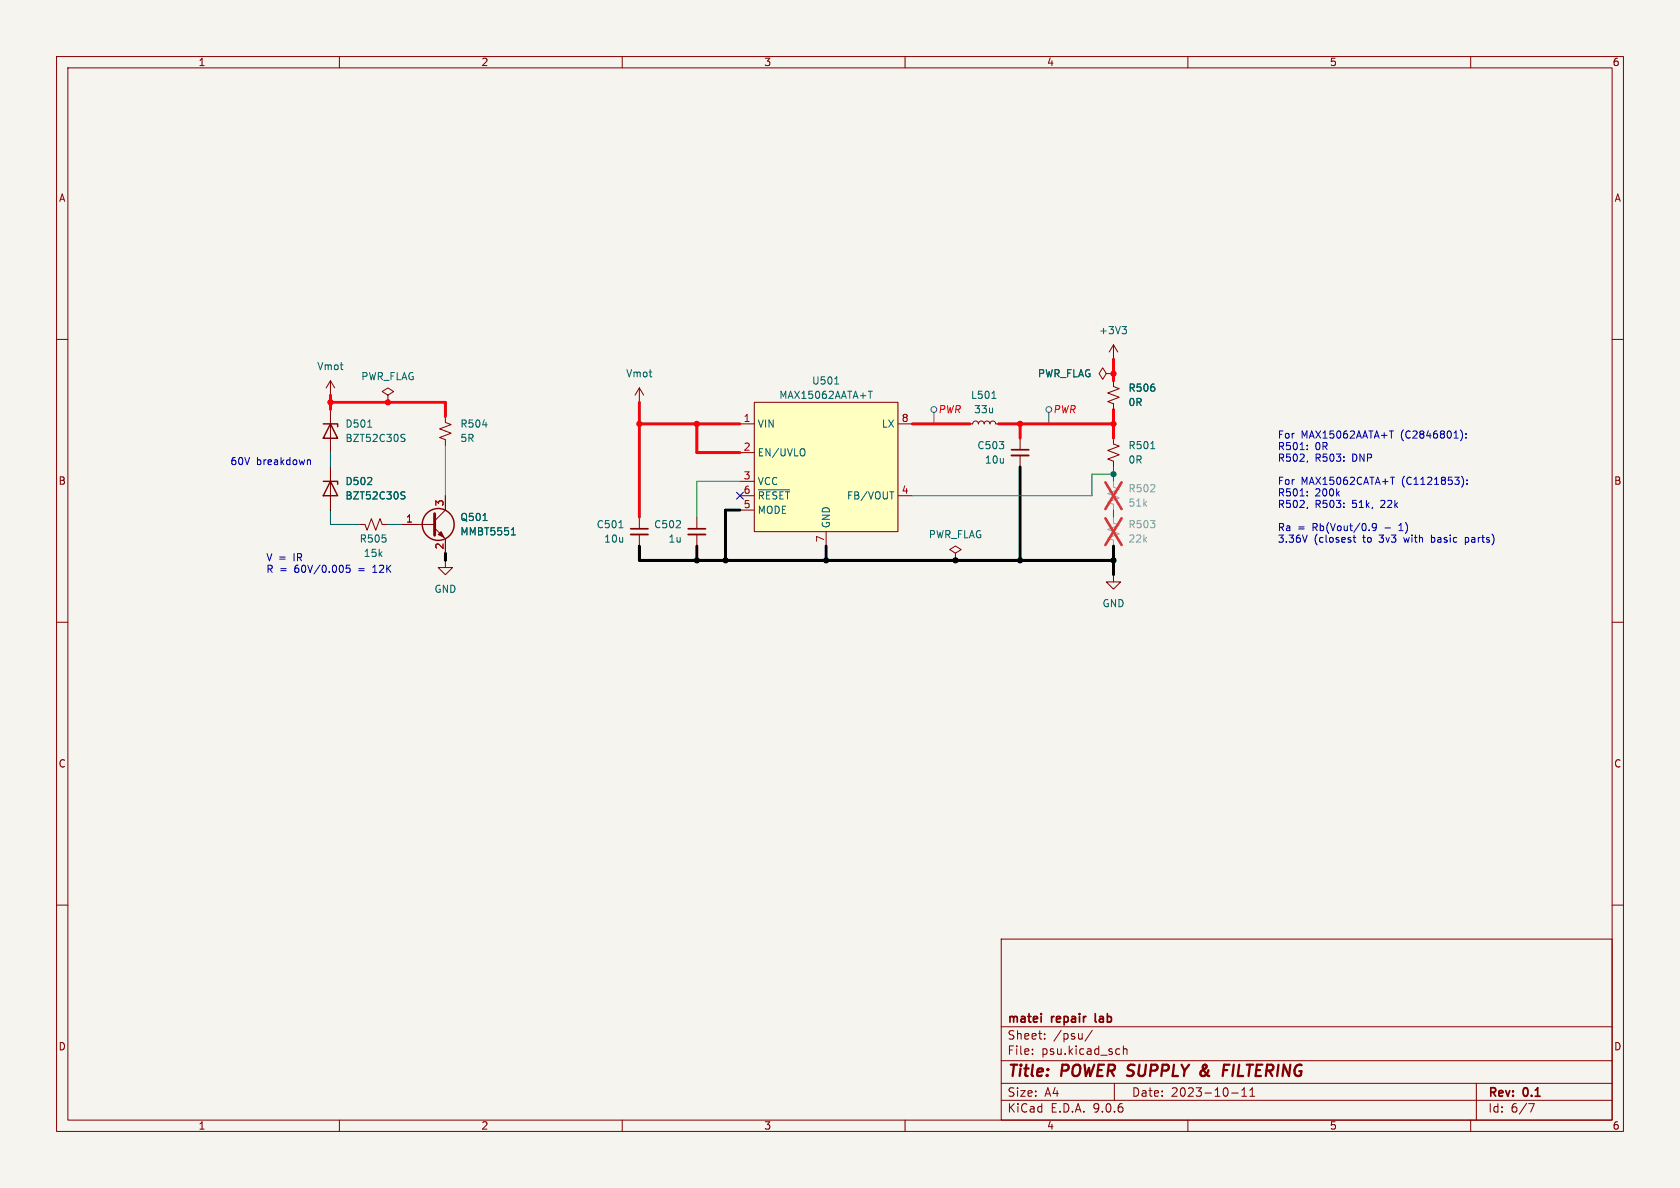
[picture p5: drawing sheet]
<svg xmlns="http://www.w3.org/2000/svg" width="297mm" height="210mm" viewBox="0 0 297 210" stroke-linecap="round" stroke-linejoin="round" font-family="sans-serif">
<path d="M0 0h297v210h-297z" fill="#f5f4ef" stroke="#f5f4ef" stroke-width=".18"/>
<g fill="none" stroke="#840000" stroke-width=".18">
<path d="M10 10h277v190h-277zM12 12h273v186h-273zM60 10v2M110 10v2M160 10v2M210 10v2M260 10v2M10 60h2M58.4 69.9h.1M58.4 67.3l-.7 1.3M58.4 67.3l.8 1.3M58.4 67.3v2.6"/>
<path d="M58.4 72.4v7.6M68.6 69.9l1-.7-1-.6-1 .6 1 .7v1.2M68.6 71.1h.1M78.7 73.7v1l1.1 .4-2.1 .7 2.1 .8-2.1 .7 1 .4v1M113 71.1h.1M113 68.6v2.5M113 68.6l-.7 1.3M113 68.6l.8 1.3M171.4 74.9h.6l.1-.3 .4-.2 .3 .2 .2 .3 .1-.3 .4-.2 .3 .2 .2 .3 .1-.3 .4-.2 .4 .2 .1 .3 .2-.3 .3-.2 .4 .2 .1 .3h.5M180.3 77.5v2M195.6 66l-.7-1-.6 1 .6 1.1 .7-1.1h1.2M196.8 77.5v1l1.1 .4-2.1 .7 2.1 .8-2.1 .8 1 .3v1.1"/>
<path d="M196.8 67.3v1l1.1 .4-2.1 .8 2.1 .7-2.1 .8 1 .4v1M196.8 63.5h.1M196.8 66h.1M196.8 61v2.5M196.8 61l-.7 1.2M196.8 61l.8 1.2M285 60h2M58.4 82.6v7.6M63.5 92.7h1l.4 1 .8-2 .7 2 .8-2 .4 1h1M71.1 92.7h5.7M76.8 93.3l1.9 2v2.5M78.7 99.1v1.2h1.3l-1.3 1.3-1.2-1.3h1.2"/>
<path d="M78.7 99.1h.1M78.7 87.6v2.6l-1.9 1.9M113 91.4v2.1M113 94.5v2M123.2 91.4v2.1M123.2 94.5v2M168.9 97.8l1-.6-1-.7-1 .7 1 .6v1.3M168.9 99.1h.1M180.3 80.5v2.1M10 110h2M196.8 101.6v1.3h1.3l-1.3 1.2-1.2-1.2h1.2M196.8 101.6h.1"/>
<path d="M285 110h2M10 160h2M177 166h108v32h-108zM285 160h2M60 198v2M110 198v2M160 198v2M177 194.5h108M177 191.5h108M177 187.5h108M177 181.5h108M182.5 186.3v.1"/>
<path d="M182.5 185.5v.1M184.7 183.6v.1M184.7 182.8v.1M193.1 182.1l-1.3 2M197 191.5v3M197.8 185.4l.2 .1M198 186.3l-.2 .1M198.6 184.9v1.5M198.6 185.5l.2-.1 .4 .1v.9M210 198v2M217.7 193.2h1.2M219.5 193.8h.9"/>
<path d="M219.5 192.7l.5-.4v1.5M221 193.8h.8M221 192.7l.4-.4v1.5M260 198v2M261 191.5v6.5M270.2 195.1h1l-.6 1.5"/>
</g>
<path d="M212.6 188.7l.7 1.1M213.1 190l-.6 .2M213.2 188.8l-.7 .5M213.3 188.3l-.3-.1-.3 .3M216.3 189.2h.7M216.4 188.2h1" fill="none" stroke="#840000" stroke-width=".4"/>
<path d="M178.8 79.5h3.1M111.5 93.5h3.1M121.7 93.5h3M184.1 179.2v.1M184.1 179.7v1M193.6 179.2l.1 1.4" fill="none" stroke="#840000" stroke-width=".3"/>
<g fill="none" stroke="#006464" stroke-width=".18">
<path d="M198.4 57.7h.7l-.4 .5M198.9 58.2l.2 .3v.3l-.2 .2M65 75.5h.7M71.1 77.4l.4 .1 .1 .3-.2 .2h-.4M71.1 76.8h.5M85.3 75.1h.8M175.4 70.4h.7M203.4 79.3h.8M71.1 87.5l.4 .2 .1 .3-.2 .2h-.4M71.1 86.9l.5 .1M85.4 92h.7M90.4 94.6h.7"/>
<path d="M90.6 93.5l.2-.2v1.3M109.4 93.3h.7"/>
</g>
<path d="M76.8 90.8v3.8" fill="none" stroke="#840000" stroke-width=".51"/>
<g fill="none" stroke="#840000" stroke-width=".25">
<path d="M57.1 74.9h2.6v.5M58.4 74.9l1.3 2.6h-2.6zM57.1 85.1h2.6v.5M58.4 85.1l1.3 2.5h-2.6z"/>
<circle cx="77.5" cy="92.7" r="2.82"/>
</g>
<path d="M77.5 94.5l.5-.5 .5 1z" fill="#840000" stroke="#840000" stroke-width=".18"/>
<path d="M111.5 94.5h3.1M121.7 94.5h3M178.8 80.5h3.1" fill="none" stroke="#840000" stroke-width=".33"/>
<path d="M196.8 91.4v1.1l1.1 .3-2.1 .8 2.1 .8-2.1 .7 1 .4v1M196.8 85.1v1l1.1 .4-2.1 .7 2.1 .8-2.1 .8 1 .4v1" fill="none" stroke="#9c9b98" stroke-width=".18"/>
<path d="M195.4 91.6l2.9 4.7M195.4 85.3l2.9 4.7M198.3 91.6l-2.9 4.7M198.3 85.3l-2.9 4.7" fill="none" stroke="#e12e31" stroke-width=".46"/>
<path d="M133.3 71.1h25.4v22.9h-25.4z" fill="#ffffc2"/>
<g fill="none" stroke="#840000" stroke-width=".18">
<path d="M130.8 74.9h2.5M133.3 71.1h25.4v22.9h-25.4zM158.7 74.9h2.6M196.8 66h.1M196.8 67.3v1M196.8 71.4v1M58.4 82.6v2.5M58.4 87.6v2.6M71.1 92.7h2.6M78.7 87.6v2.6M78.7 95.3v2.5M130.8 80h2.5"/>
<path d="M130.8 85.1h2.5M130.8 87.6h2.5M130.8 90.2h2.5M146 94v2.5M158.7 87.6h2.6"/>
</g>
<path d="M142.1 79.4a.9 .9 0 0 1 0 1.1M147.6 67.9h.7M153.5 69.2h.7M153.9 69.2v1.2M71.1 86.9l.5 .1M71.1 87.5l.4 .2 .1 .3-.2 .2h-.4M85.4 92h.7M90.4 94.6h.7M90.6 93.5l.2-.2v1.3M134.1 86.6h5.5M157.3 86.9h.7" fill="none" stroke="#006464" stroke-width=".18"/>
<g fill="none" stroke="#484848" stroke-width=".18">
<path d="M165.1 72.9v2M185.4 72.9v2"/>
<circle cx="165.1" cy="72.4" r=".51"/>
<circle cx="185.4" cy="72.4" r=".51"/>
</g>
<path d="M58.4 71.1h20.3v2.6M58.4 69.9v2.5M113 74.9h17.8M113 71.1v20.3M123.2 74.9v5.1h7.6M161.3 74.9h10.1M176.5 74.9h20.3M180.3 74.9v2.6M196.8 63.5v3.8M196.8 72.4v5.1" fill="none" stroke="#ff000b" stroke-width=".51"/>
<path d="M78.7 97.8v1.3M113 96.5v2.6h83.8M123.2 96.5v2.6M130.8 90.2h-2.5v8.9M146 96.5v2.6M180.3 82.6v16.5M196.8 96.5v5.1" fill="none" stroke="#000" stroke-width=".51"/>
<path d="M78.7 78.7v8.9M58.4 80v2.6M58.4 90.2v2.5h5.1M68.6 92.7h2.5M130.8 85.1h-7.6v6.3M196.8 82.6v2.5M196.8 90.2v1.2M196.8 83.8h-3.8v3.8h-31.7" fill="none" stroke="#009600" stroke-width=".18"/>
<path d="M130.2 87l1.2 1.2M131.4 87l-1.2 1.2" fill="none" stroke="#000084" stroke-width=".18"/>
<g fill="none" stroke="#0000c2" stroke-width=".18">
<path d="M231.1 79.4v.1M231.1 78.7v.1M245.6 76.2h.7M258.2 76a1.46 1.46 0 0 1 0 1.9M259.2 77.3v.2M259.2 76.7v.1M54.4 81.4h.4l.1 .7M61.8 99.9h-.6v.6l.2-.1 .4 .1 .1 .1-.1 .5-.1 .1-.5-.1M231.1 86.9v.1M231.1 87.6v.1M231.1 94.6l-.4 1.3M231.2 81.5l-.2 .2"/>
<path d="M231.2 89.7l-.2 .2M239.2 95h.5M239.4 94.6v1.1l.3 .2M243.3 93.1l-.2 .2h-.4l-.1-.2 .1-.5 .4-.1 .2 .2a.84 .84 0 0 1-.3 1.1h-.3M245.8 84.4h.7M247.3 93.8h.7M247.4 92.8l-.1 .1M253.1 94.6v1.3M253.1 95.8l.1 .1M253.2 95l-.1 .1M258.4 84.2a1.46 1.46 0 0 1 0 1.9M259 95.8l.4 .1"/>
<path d="M259 95v1.3M259.3 85.5v.1M259.3 84.8v.2M259.4 95l-.4 .1M65.9 101.2h.7M66 100.2l-.1 .1"/>
</g>
<g fill="#ff000b" stroke="#ff000b" stroke-width=".18">
<circle cx="113" cy="74.9" r=".46"/>
<circle cx="123.2" cy="74.9" r=".46"/>
<circle cx="58.4" cy="71.1" r=".46"/>
<circle cx="68.6" cy="71.1" r=".46"/>
<circle cx="196.8" cy="66" r=".46"/>
<circle cx="180.3" cy="74.9" r=".46"/>
<circle cx="196.8" cy="74.9" r=".46"/>
</g>
<g fill="#000" stroke="#000" stroke-width=".18">
<circle cx="123.2" cy="99.1" r=".46"/>
<circle cx="128.3" cy="99.1" r=".46"/>
<circle cx="146" cy="99.1" r=".46"/>
<circle cx="168.9" cy="99.1" r=".46"/>
<circle cx="180.3" cy="99.1" r=".46"/>
<circle cx="196.8" cy="99.1" r=".46"/>
</g>
<circle cx="196.8" cy="83.8" r=".46" fill="#009600" stroke="#009600" stroke-width=".18"/>
<g font-size="2.8" fill="#840000">
<text x="178" y="190.9">Title:</text>
<text x="187.7" y="190.9">POWER SUPPLY</text>
<text x="213.8" y="190.9">&amp;</text>
<text x="218.6" y="190.9">FILTERING</text>
</g>
<g font-size="2.1" fill="#840000">
<text x="178" y="184">Sheet:</text>
<text x="178" y="181.2">matei</text>
<text x="186" y="181.2">repair</text>
<text x="186.2" y="184">/psu/</text>
<text x="194.3" y="181.2">lab</text>
<text x="178" y="186.7">File:</text>
<text x="184.1" y="186.7">psu.kicad_sch</text>
<text x="178" y="196.9">KiCad</text>
<text x="178" y="194.1">Size:</text>
<text x="184.7" y="194.1">A4</text>
<text x="185.7" y="196.9">E.D.A.</text>
<text x="193.3" y="196.9">9.0.6</text>
<text x="200" y="194.1">Date:</text>
<text x="207" y="194.1">2023-10-11</text>
<text x="263" y="194.3">Rev:</text>
<text x="263" y="196.9">Id:</text>
<text x="267.1" y="196.9">6/7</text>
<text x="269.4" y="194.3">0.1</text>
</g>
<g font-size="1.8" fill="#840000">
<text x="35" y="11.9">1</text>
<text x="85" y="11.9">2</text>
<text x="135" y="11.9">3</text>
<text x="185" y="11.9">4</text>
<text x="235" y="11.9">5</text>
<text x="285" y="11.9">6</text>
<text x="10.3" y="35.9">A</text>
<text x="285.3" y="35.9">A</text>
<text x="10.3" y="85.9">B</text>
<text x="285.3" y="85.9">B</text>
<text x="10.3" y="135.9">C</text>
<text x="285.3" y="135.9">C</text>
<text x="10.3" y="185.9">D</text>
<text x="285.3" y="185.9">D</text>
<text x="35" y="199.9">1</text>
<text x="85" y="199.9">2</text>
<text x="135" y="199.9">3</text>
<text x="185" y="199.9">4</text>
<text x="235" y="199.9">5</text>
<text x="285" y="199.9">6</text>
</g>
<g font-size="1.8" fill="#006464">
<text x="194.2" y="59.3">+3V3</text>
<text x="56" y="65.6">Vmot</text>
<text x="63.8" y="67.4">PWR_FLAG</text>
<text x="110.6" y="66.9">Vmot</text>
<text x="137.7" y="70.7">MAX15062AATA+T</text>
<text x="143.5" y="68.2">U501</text>
<text x="171.6" y="70.7">L501</text>
<text x="183.4" y="66.9">PWR_FLAG</text>
<text x="199.4" y="69.4">R506</text>
<text x="199.4" y="72">0R</text>
<text x="61" y="75.8">D501</text>
<text x="81.3" y="75.8">R504</text>
<text x="133.9" y="75.8">VIN</text>
<text x="155.8" y="75.8">LX</text>
<text x="172.1" y="73.3">33u</text>
<text x="61" y="78.3">BZT52C30S</text>
<text x="81.3" y="78.3">5R</text>
<text x="133.9" y="80.9">EN/UVLO</text>
<text x="172.7" y="79.6">C503</text>
<text x="174" y="82.1">10u</text>
<text x="199.4" y="79.6">R501</text>
<text x="199.4" y="82.1">0R</text>
<text x="61" y="86">D502</text>
<text x="61" y="88.5">BZT52C30S</text>
<text x="133.9" y="86">VCC</text>
<text x="133.9" y="88.5">~{RESET}</text>
<text x="149.6" y="88.5">FB/VOUT</text>
<text x="81.3" y="92.3">Q501</text>
<text x="81.3" y="94.8">MMBT5551</text>
<text x="105.4" y="93.6">C501</text>
<text x="115.5" y="93.6">C502</text>
<text x="133.9" y="91">MODE</text>
<text x="146.9" y="93.5" transform="rotate(-90 146.9 93.5)">GND</text>
<text x="164.1" y="95.4">PWR_FLAG</text>
<text x="63.5" y="96.1">R505</text>
<text x="64.2" y="98.7">15k</text>
<text x="106.7" y="96.1">10u</text>
<text x="118.1" y="96.1">1u</text>
<text x="76.7" y="105">GND</text>
<text x="194.8" y="107.5">GND</text>
</g>
<g font-size="1.8" fill="#a90000">
<text x="131.4" y="74.7">1</text>
<text x="159.3" y="74.7">8</text>
<text x="131.4" y="79.8">2</text>
<text x="78.5" y="89.6" transform="rotate(-90 78.5 89.6)">3</text>
<text x="131.4" y="84.8">3</text>
<text x="131.4" y="87.4">6</text>
<text x="131.4" y="89.9">5</text>
<text x="159.3" y="87.4">4</text>
<text x="71.7" y="92.5">1</text>
<text x="145.8" y="96" transform="rotate(-90 145.8 96)">7</text>
<text x="78.5" y="97.2" transform="rotate(-90 78.5 97.2)">2</text>
</g>
<g font-size="1.8" fill="#ff000b">
<text x="165.8" y="73.3">PWR</text>
<text x="186.1" y="73.3">PWR</text>
</g>
<g font-size="1.8" fill="#0000c2">
<text x="225.8" y="77.6">For</text>
<text x="230" y="77.6">MAX15062AATA+T</text>
<text x="247.7" y="77.6">(C2846801):</text>
<text x="40.6" y="82.3">60V</text>
<text x="45.3" y="82.3">breakdown</text>
<text x="225.8" y="79.7">R501:</text>
<text x="225.8" y="81.7">R502,</text>
<text x="232.5" y="79.7">0R</text>
<text x="232.5" y="81.7">R503:</text>
<text x="239.2" y="81.7">DNP</text>
<text x="225.8" y="85.8">For</text>
<text x="225.8" y="87.8">R501:</text>
<text x="225.8" y="89.9">R502,</text>
<text x="230" y="85.8">MAX15062CATA+T</text>
<text x="232.5" y="87.8">200k</text>
<text x="232.5" y="89.9">R503:</text>
<text x="239.2" y="89.9">51k,</text>
<text x="244.4" y="89.9">22k</text>
<text x="247.9" y="85.8">(C1121853):</text>
<text x="225.8" y="94">Ra</text>
<text x="229.4" y="94">=</text>
<text x="232.1" y="94">Rb(Vout/0.9</text>
<text x="245" y="94">-</text>
<text x="247.8" y="94">1)</text>
<text x="47" y="99.3">V =</text>
<text x="47" y="101.4">R =</text>
<text x="52" y="99.3">IR</text>
<text x="52.2" y="101.4">60V/0.005</text>
<text x="63.6" y="101.4">=</text>
<text x="66.4" y="101.4">12K</text>
<text x="225.8" y="96">3.36V</text>
<text x="232.3" y="96">(closest</text>
<text x="241.1" y="96">to</text>
<text x="244.1" y="96">3v3</text>
<text x="248.7" y="96">with</text>
<text x="253.7" y="96">basic</text>
<text x="259.9" y="96">parts)</text>
</g>
<g font-size="1.8" fill="#939391">
<text x="199.4" y="87.2">R502</text>
<text x="199.4" y="89.8">51k</text>
<text x="199.4" y="93.6">R503</text>
<text x="199.4" y="96.1">22k</text>
</g>
</svg>
